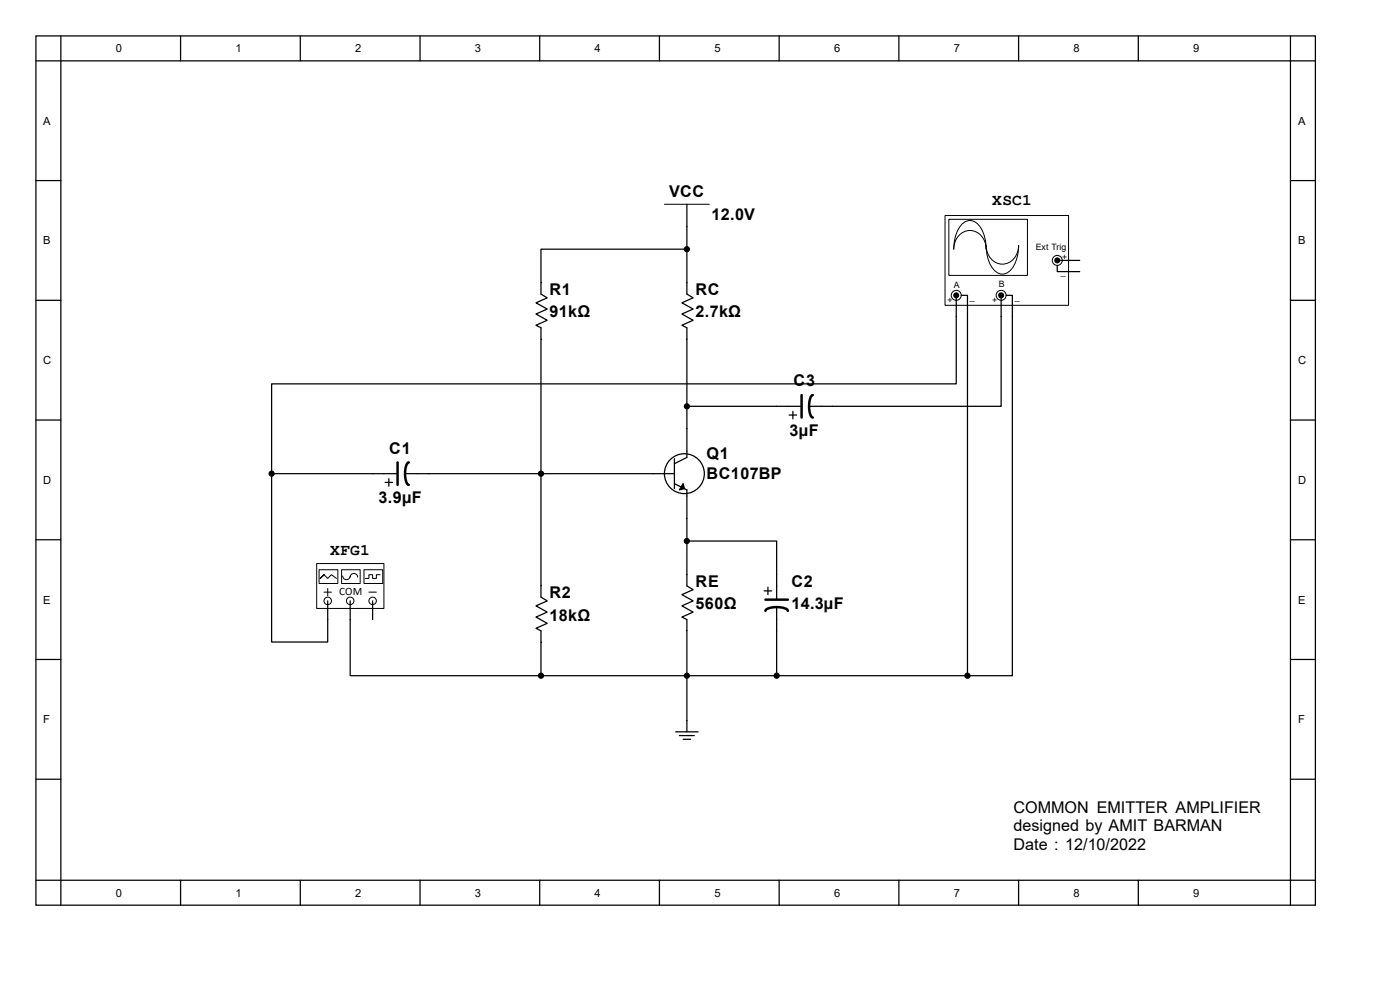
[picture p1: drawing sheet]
<svg xmlns="http://www.w3.org/2000/svg" width="297mm" height="210mm" viewBox="0 0 297 210" stroke-linecap="round" stroke-linejoin="round" font-family="sans-serif">
<g fill="none" stroke="#000" stroke-width=".26">
<path d="M7.6 7.6h271.5v184.4h-271.5zM7.6 12.9h271.5M12.9 7.6v184.4M38.3 7.6v5.3M63.7 7.6v5.3M89.1 7.6v5.3M114.5 7.6v5.3M139.9 7.6v5.3M165.3 7.6v5.3M190.7 7.6v5.3M216.1 7.6v5.3M241.5 7.6v5.3"/>
<path d="M273.8 7.6v184.4M7.6 38.3h5.3M273.8 38.3h5.3M145.7 43.3v4.8M7.6 63.7h5.3M114.8 60v2.4l1.3 .8-2.4 1 2.4 1.4-2.4 1 2.4 1.3-2.4 1.1 1.1 .5v2.4M145.7 60v2.4l1.3 .8-2.3 1 2.3 1.4-2.3 1 2.3 1.3-2.3 1.1 1 .5v2.4M273.8 63.7h5.3M7.6 89.1h5.3M143.1 97.3v6.4M145.7 91v6l-2.6 1.4M164.8 86.2h5.3"/>
<path d="M167.4 88h1.6M168.2 87.3v1.5M171.6 86.2h5.1M273.8 89.1h5.3M7.6 114.5h5.3M79.1 100.5h5.2M81.7 102.3h1.6M82.5 101.5v1.6M85.9 100.5h5.1M138.6 100.5h4.5M143.1 102.6l2.6 1.3v6.1M273.8 114.5h5.3"/>
<path d="M7.6 139.9h5.3M114.8 124.3v2.4l1.3 .8-2.4 1 2.4 1.3-2.4 1.1 2.4 1.3-2.4 1.1 1.1 .5v2.4M145.7 121.9v2.4l1.3 .8-2.3 1 2.3 1.4-2.3 1 2.3 1.3-2.3 1.1 1 .5v2.4M162.1 125.4h1.6M162.9 124.6v1.5M164.8 121.9v5.3M164.8 128.8v5M273.8 139.9h5.3M143.3 155.2h4.8M144.1 156h3.2M144.9 156.8h1.6M145.7 152.9v2.3"/>
<path d="M7.6 165.3h5.3M273.8 165.3h5.3M7.6 186.7h271.5M38.3 186.7v5.3M63.7 186.7v5.3M89.1 186.7v5.3M114.5 186.7v5.3M139.9 186.7v5.3M165.3 186.7v5.3M190.7 186.7v5.3M216.1 186.7v5.3M241.5 186.7v5.3"/>
<circle cx="145.2" cy="100.5" r="4.2"/>
</g>
<path d="M144.9 102.6l.3 1.1-1.1 .2z" fill="#000" stroke="#000" stroke-width=".26"/>
<path d="M84.3 98.1v4.8M86.7 98.1a2.44 2.44 0 0 0-.8 2.4l.1 1.2a1.27 1.27 0 0 0 .7 1.2M170.1 83.8v4.8M172.4 83.8a2.44 2.44 0 0 0-.8 2.4l.2 1.2a1.27 1.27 0 0 0 .6 1.2M162.4 129.6a2.44 2.44 0 0 1 2.4-.8l1.2 .1a1.27 1.27 0 0 1 1.2 .7M162.4 127.2h4.8" fill="none" stroke="#000" stroke-width=".53"/>
<path d="M141 43.3h9.5" fill="none" stroke="#000" stroke-width=".21"/>
<path d="M67.2 119.6h14.2v9.5h-14.2z" fill="#fff"/>
<path d="M67.2 119.5h14.2v9.6h-14.2z" fill="none" stroke="#000" stroke-width=".21"/>
<circle cx="69.5" cy="127.5" r=".79" fill="#fff" stroke="#000" stroke-width=".21"/>
<path d="M69.5 127.5v1.6" fill="none" stroke="#000" stroke-width=".26"/>
<path d="M68.7 125.6h1.6" fill="none" stroke="#000" stroke-width=".21"/>
<circle cx="74.3" cy="127.5" r=".79" fill="#fff" stroke="#000" stroke-width=".21"/>
<path d="M74.3 127.5v1.6" fill="none" stroke="#000" stroke-width=".26"/>
<circle cx="79.1" cy="127.5" r=".79" fill="#fff" stroke="#000" stroke-width=".21"/>
<path d="M69.5 124.8v1.6M78.3 125.6h1.5" fill="none" stroke="#000" stroke-width=".21"/>
<path d="M79.1 127.5v1.6" fill="none" stroke="#000" stroke-width=".26"/>
<path d="M67.7 120.9h4v2.9h-4z" fill="#fff"/>
<path d="M67.7 120.9h4v2.9h-4zM67.9 122.7l.8-.8-.8 .8 .8-.8 .8 .8 .8-.8 1.1 .8" fill="none" stroke="#000" stroke-width=".21"/>
<path d="M72.5 120.9h3.9v2.9h-3.9z" fill="#fff"/>
<path d="M72.5 120.9h3.9v2.9h-3.9zM72.7 122.2a.79 .79 0 0 0 .8 .8 .79 .79 0 0 0 .8-.8M74.3 122.4a.79 .79 0 0 1 .8-.7 .79 .79 0 0 1 .8 .7" fill="none" stroke="#000" stroke-width=".21"/>
<path d="M77.3 120.9h3.9v2.9h-3.9z" fill="#fff"/>
<path d="M77.2 120.9h4v2.9h-4zM80.6 121.9h-.8v.8h-.7v-.8h-.8v.8h-.8" fill="none" stroke="#000" stroke-width=".21"/>
<path d="M69.5 129.1v2.3M74.3 129.1v2.3M79.1 129.1v2.3" fill="none" stroke="#000" stroke-width=".26"/>
<path d="M200.5 45.8h26.2v19h-26.2z" fill="#fff"/>
<path d="M200.5 45.7h26.2v19.1h-26.2z" fill="none" stroke="#000" stroke-width=".21"/>
<path d="M201.3 46.6h16.7v11.8h-16.7z" fill="#fff"/>
<path d="M201.3 46.5h16.7v11.9h-16.7zM204 47.6a2.35 2.35 0 0 1 4 .6 8.3 8.3 0 0 1 1.2 4.7 3.5 3.5 0 0 0-1.6-3.4 3.5 3.5 0 0 0-3.7 .1 4.1 4.1 0 0 0-1.6 3.3 7.8 7.8 0 0 1 1.7-5.3zM209.2 52.1a3.5 3.5 0 0 0 1.6 3.3 3.5 3.5 0 0 0 3.8 0 4.1 4.1 0 0 0 1.5-3.3 7.2 7.2 0 0 1-2.2 5.7 2.38 2.38 0 0 1-3.5-1.1 8.3 8.3 0 0 1-1.2-4.6z" fill="none" stroke="#000" stroke-width=".21"/>
<g fill="#fff" stroke="#000" stroke-width=".21">
<circle cx="212.4" cy="62.7" r="1.06"/>
<circle cx="202.9" cy="62.7" r="1.06"/>
<circle cx="224.3" cy="55.2" r="1.06"/>
</g>
<g fill="none" stroke="#000" stroke-width=".26">
<path d="M145.7 52.9h-30.9v7.1M145.7 48.1v11.9M224.3 56.3v1.3h4.8M224.6 55.2h4.5M114.8 71.9v52.4M145.7 71.9v19.1M202.9 63.2v18.2h-145.3v19.1M203.9 62.7h1.3v80.6M212.4 62.7v23.5h-35.7M213.4 62.7h1.4v80.6h-9.6M145.7 86.2h19.1M57.6 100.5v35.7h11.9v-4.8"/>
<path d="M57.6 100.5h21.5M91 100.5h47.6M145.7 114.8h19.1v7.1M145.7 110v11.9M74.3 131.4v11.9h40.5M114.8 136.2v7.1M145.7 133.8v19.1M164.8 133.8v9.5M114.8 143.3h90.4"/>
</g>
<g fill="#000" stroke="#000" stroke-width=".21">
<circle cx="224.3" cy="55.2" r=".53"/>
<circle cx="202.9" cy="62.7" r=".53"/>
<circle cx="212.4" cy="62.7" r=".53"/>
</g>
<g fill="#000" stroke="#000" stroke-width=".26">
<circle cx="145.7" cy="52.9" r=".53"/>
<circle cx="145.7" cy="86.2" r=".53"/>
<circle cx="57.6" cy="100.5" r=".53"/>
<circle cx="114.8" cy="100.5" r=".53"/>
<circle cx="145.7" cy="114.8" r=".53"/>
<circle cx="114.8" cy="143.3" r=".53"/>
<circle cx="145.7" cy="143.3" r=".53"/>
<circle cx="164.8" cy="143.3" r=".53"/>
<circle cx="205.2" cy="143.3" r=".53"/>
</g>
<g font-size="3.4">
<text x="141.9" y="41.7">VCC</text>
<text x="151" y="46.7">12.0V</text>
<text x="210.5" y="43.6">XSC1</text>
<text x="116.6" y="62.6">R1</text>
<text x="147.6" y="62.6">RC</text>
<text x="116.6" y="67.4">91kΩ</text>
<text x="147.6" y="67.4">2.7kΩ</text>
<text x="168.4" y="81.9">C3</text>
<text x="167.5" y="92.5">3µF</text>
<text x="82.6" y="96.2">C1</text>
<text x="149.9" y="97.3">Q1</text>
<text x="149.9" y="101.5">BC107BP</text>
<text x="80.3" y="106.8">3.9µF</text>
<text x="70" y="117.6">XFG1</text>
<text x="147.6" y="124.5">RE</text>
<text x="167.9" y="124.5">C2</text>
<text x="116.6" y="126.9">R2</text>
<text x="116.6" y="131.7">18kΩ</text>
<text x="147.6" y="129.3">560Ω</text>
<text x="167.9" y="129.3">14.3µF</text>
<text x="215" y="172.4">COMMON EMITTER AMPLIFIER</text>
<text x="215" y="176.4">designed by AMIT BARMAN</text>
<text x="215" y="180.3">Date : 12/10/2022</text>
</g>
<g font-size="2.4">
<text x="24.6" y="11.1">0</text>
<text x="50" y="11.1">1</text>
<text x="75.4" y="11.1">2</text>
<text x="100.8" y="11.1">3</text>
<text x="126.2" y="11.1">4</text>
<text x="151.6" y="11.1">5</text>
<text x="177" y="11.1">6</text>
<text x="202.4" y="11.1">7</text>
<text x="227.8" y="11.1">8</text>
<text x="253.2" y="11.1">9</text>
<text x="9.2" y="26.5">A</text>
<text x="275.4" y="26.5">A</text>
<text x="9.2" y="51.9">B</text>
<text x="275.4" y="51.9">B</text>
<text x="9.2" y="77.3">C</text>
<text x="275.4" y="77.3">C</text>
<text x="9.2" y="102.7">D</text>
<text x="275.4" y="102.7">D</text>
<text x="9.2" y="128.1">E</text>
<text x="71.9" y="126.3">COM</text>
<text x="275.4" y="128.1">E</text>
<text x="9.2" y="153.5">F</text>
<text x="275.4" y="153.5">F</text>
<text x="24.6" y="190.2">0</text>
<text x="50" y="190.2">1</text>
<text x="75.4" y="190.2">2</text>
<text x="100.8" y="190.2">3</text>
<text x="126.2" y="190.2">4</text>
<text x="151.6" y="190.2">5</text>
<text x="177" y="190.2">6</text>
<text x="202.4" y="190.2">7</text>
<text x="227.8" y="190.2">8</text>
<text x="253.2" y="190.2">9</text>
</g>
<g font-size="1.9">
<text x="219.8" y="53">Ext Trig</text>
<text x="225" y="58.3">_</text>
<text x="225.3" y="55.1">+</text>
<text x="201" y="64.3">+</text>
<text x="202.4" y="61.2">A</text>
<text x="205.8" y="63.5">_</text>
<text x="210.5" y="64.3">+</text>
<text x="211.9" y="60.9">B</text>
<text x="215.3" y="63.5">_</text>
</g>
</svg>
